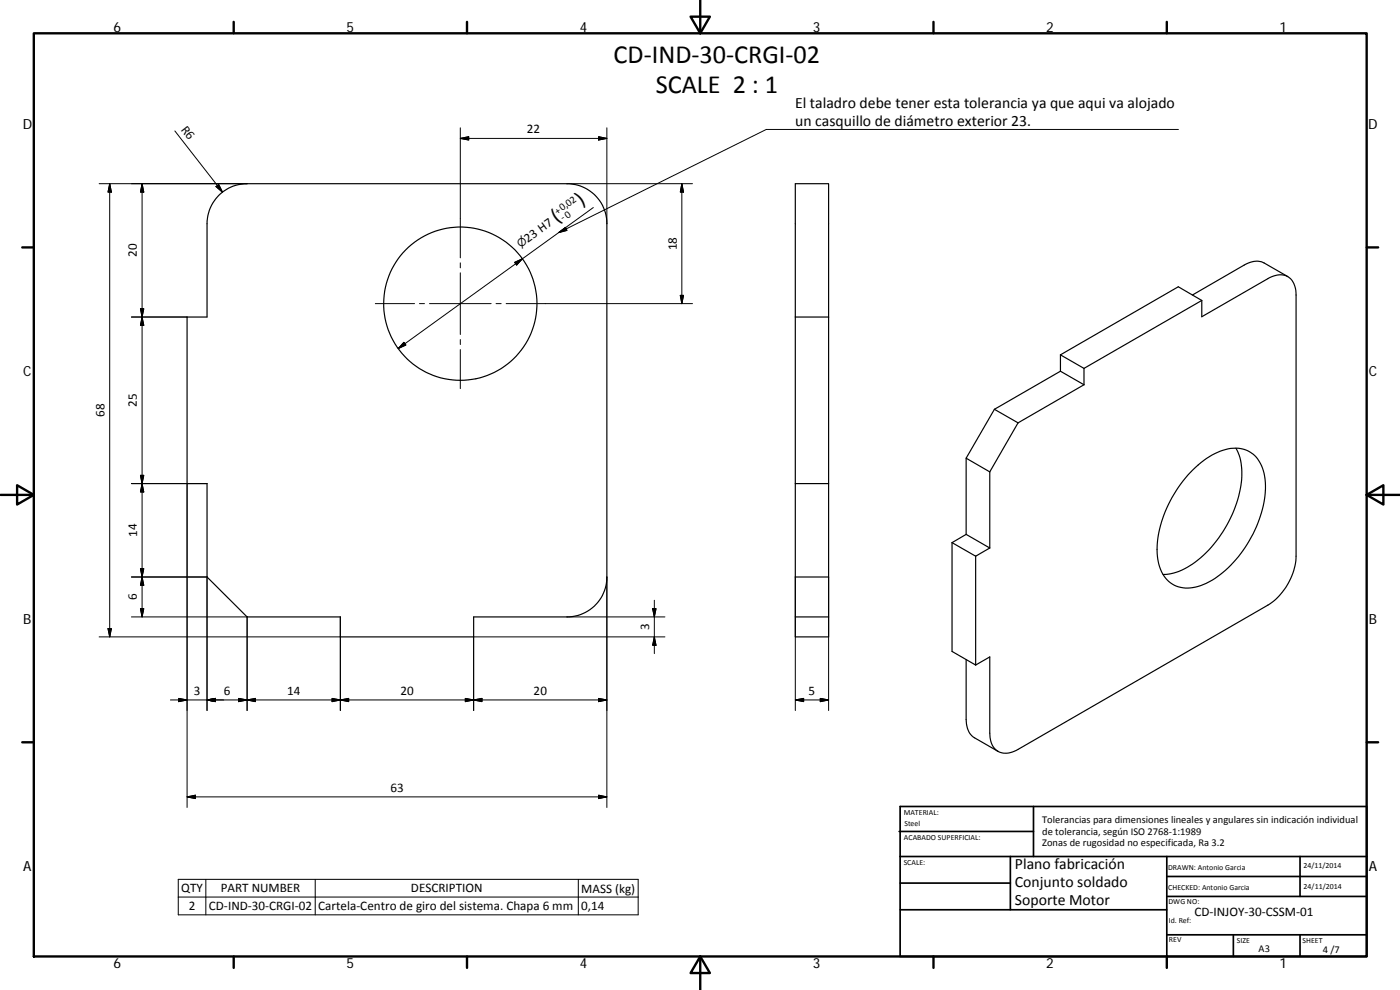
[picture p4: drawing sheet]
<svg xmlns="http://www.w3.org/2000/svg" width="420mm" height="297mm" viewBox="0 0 420 297" stroke-linecap="round" stroke-linejoin="round" font-family="sans-serif">
<g fill="none" stroke="#000" stroke-width=".36">
<path d="M65.9 58.3a12.1 12.1 0 0 1 8.3-3.2h95.9a11.9 11.9 0 0 1 12 12v106a12 12 0 0 1-12 12h-28v6h-40v-6h-27.9l-12.1-12v-28h-6v-50h6v-28a12.1 12.1 0 0 1 3.8-8.8zM238.7 95.1h10M360.7 90.1v4.9l19.8-11.4a5.3 5.3 0 0 1 7.2 .5 7.4 7.4 0 0 1 1.3 4.4v78.4a18.7 18.7 0 0 1-8.5 14.7l-75 43.3a5.4 5.4 0 0 1-7.2-.6 7.3 7.3 0 0 1-1.3-4.3v-22.9l-4.2 2.4M360.7 90.1l-7.1-4.1-35.3 20.5M360.7 90.1l-35.4 20.4M386.5 83l-7.1-4.1a6.1 6.1 0 0 0-6 .6l-15.5 9M318.3 111.4l-19.9 11.4M318.3 106.5v4.9M318.3 106.5l7 4M318.3 111.4l7 4M325.3 115.4l-19.8 11.5M325.3 110.5v4.9"/>
<path d="M290 137.5v22.8M298.4 122.8l7.1 4.1M298.4 122.8l-8.4 14.7 7 4.1M305.5 126.9l-8.5 14.7M370.9 134.5a19.3 19.3 0 0 1 .8 14.5 35.7 35.7 0 0 1-16.3 21.7 14 14 0 0 1-6.4 1.7M238.7 145.1h10M297 141.6v22.8M358 141a19.3 19.3 0 0 1 12.9-6.5 8.6 8.6 0 0 1 8.5 7.5 30 30 0 0 1-5.1 21.2 29 29 0 0 1-14.7 12.7 8.9 8.9 0 0 1-12-7.5 30.8 30.8 0 0 1 5.4-21.2l2-2.9zM238.7 173.1v12h10M238.7 173.1v-118h10v136h-10v-6M238.7 173.1h10M285.7 162.8v32.7l7.1 4"/>
<path d="M285.7 162.8l7.1 4.1M290 160.3l-4.3 2.5M290 160.3l7 4.1M292.8 166.9v32.6M297 164.4l-4.2 2.5M290 197.9v18a6.2 6.2 0 0 0 2.4 5.5l7.1 4"/>
<circle cx="138.1" cy="91.1" r="23"/>
</g>
<g fill="none" stroke="#000" stroke-width=".71">
<path d="M10.1 10h400.1v277h-400.1zM70.1 6.6v3.4M140.2 6.6v3.4M207.3 5h5.8l-2.9 5zM210.2 0v10M280.2 6.6v3.4M350.2 6.6v3.4M6.7 74.2h3.4M410.2 74.2h3.4M.2 148.5h9.9M5.1 145.6l5 2.9-5 2.9zM410.2 148.5l5-2.9v5.8z"/>
<path d="M410.2 148.5h9.9M6.7 222.7h3.4M410.2 222.7h3.4M70.1 287v3.4M140.2 287v3.4M210.2 287l2.9 5h-5.8zM210.2 287v10M280.2 287v3.4M350.2 287v3.4"/>
</g>
<g fill="none" stroke="#000" stroke-width=".51">
<path d="M269.8 249.5h40.4M270.1 257h140.1M270.1 242h140.1v45h-140.1zM303.2 257v16M310.2 242v15M350.2 257v30M390.2 257v12M270.1 273h80.1M270.1 265h33.1M350.2 269h60M350.2 263h60M350.2 280.5h60"/>
<path d="M370.2 280.5v6.5M390.2 280.5v6.5"/>
</g>
<g fill="none" stroke="#000" stroke-width=".3">
<path d="M52.5 39.3l14.3 18.4M138.1 38.4v39M182.1 38.4v28.7M353.7 38.8h-123.7l-62.3 31M29.7 55.1h44.5M32.9 55.1l.5 2.5h-1zM32.9 55.1v136M42.6 55.1v130M42.6 55.1l.5 2.5h-.9zM64.8 56l.8-.6 1.2 2.3zM138.1 41.5l2.6-.5v1zM138.1 41.5h44"/>
<path d="M170.1 55.1h37.7M179.7 41l2.4 .5-2.4 .5zM204.6 55.1v36M204.6 55.1l.5 2.5h-.9zM138.1 78.9v1.5M154.5 78.7l2.3-1.1-1.7 1.9zM167.7 69.8l2-1.6 .4 .9zM178.1 62.3l-58.6 42.3M39.4 95.1h16.7M42.2 92.6h.9l-.5 2.5zM42.6 95.1l.5 2.5h-.9zM112.6 91.1h11.8"/>
<path d="M125.9 91.1h1.5M128.9 91.1h18.5M138.1 81.9v18.5M148.9 91.1h1.5M151.9 91.1h55.9M204.2 88.6h.9l-.5 2.5zM121.2 102.7l.6 .8-2.3 1.1zM138.1 101.9v1.5M138.1 104.9v11.7M39.4 145.1h22.7M42.2 142.6h.9l-.5 2.5zM42.6 145.1l.5 2.5h-.9z"/>
<path d="M56.1 145.1v97.2M39.4 173.1h22.7v40.1M42.2 170.6h.9l-.5 2.5zM42.6 173.1l.5 2.5h-.9zM182.1 173.1v69.2M238.7 173.1v40.1M248.7 173.1v40.1M29.7 191.1h72.4M32.4 188.6h1l-.5 2.5zM39.4 185.1h34.8v28.1M42.2 182.6h.9l-.5 2.5zM102.1 185.1v28.1"/>
<path d="M170.1 185.1h29.4M195.9 182.6h1l-.5 2.5zM196.4 180.1v16M196.4 191.1l.5 2.5h-1zM199.5 191.1h-57.4v22.1M51.1 210h131M53.6 209.6l2.5 .4-2.5 .5zM62.1 210l2.6-.5v1zM71.6 209.6l2.6 .4-2.6 .5zM74.2 210l2.4-.5v1zM99.7 209.6l2.4 .4-2.4 .5zM102.1 210l2.5-.5v1z"/>
<path d="M139.6 209.6l2.5 .4-2.5 .5zM142.1 210l2.5-.5v1zM179.7 209.6l2.4 .4-2.4 .5zM238.7 210l2.5-.5v1zM238.7 210h10M246.2 209.6l2.5 .4-2.5 .5zM56.1 239.1l2.5-.5v1zM56.1 239.1h126M179.7 238.6l2.4 .5-2.4 .5zM53.5 263.8h138v10.7h-138zM53.5 269.2h138M61.8 263.8v10.7"/>
<path d="M94.6 263.8v10.7M173.6 263.8v10.7"/>
</g>
<g fill="#000" stroke="#000" stroke-width=".3">
<path d="M32.9 55.1l.5 2.5h-1zM42.6 55.1l.5 2.5h-.9zM64.8 56l.8-.6 1.2 2.3zM138.1 41.5l2.6-.5v1zM179.7 41l2.4 .5-2.4 .5zM204.6 55.1l.5 2.5h-.9zM154.5 78.7l2.3-1.1-1.7 1.9zM167.7 69.8l2-1.6 .4 .9zM42.2 92.6h.9l-.5 2.5zM42.6 95.1l.5 2.5h-.9zM204.2 88.6h.9l-.5 2.5zM121.2 102.7l.6 .8-2.3 1.1z"/>
<path d="M42.2 142.6h.9l-.5 2.5zM42.6 145.1l.5 2.5h-.9zM42.2 170.6h.9l-.5 2.5zM42.6 173.1l.5 2.5h-.9zM32.4 188.6h1l-.5 2.5zM42.2 182.6h.9l-.5 2.5zM195.9 182.6h1l-.5 2.5zM196.4 191.1l.5 2.5h-1zM53.6 209.6l2.5 .4-2.5 .5zM62.1 210l2.6-.5v1zM71.6 209.6l2.6 .4-2.6 .5zM74.2 210l2.4-.5v1z"/>
<path d="M99.7 209.6l2.4 .4-2.4 .5zM102.1 210l2.5-.5v1zM139.6 209.6l2.5 .4-2.5 .5zM142.1 210l2.5-.5v1zM179.7 209.6l2.4 .4-2.4 .5zM238.7 210l2.5-.5v1zM246.2 209.6l2.5 .4-2.5 .5zM56.1 239.1l2.5-.5v1zM179.7 238.6l2.4 .5-2.4 .5z"/>
</g>
<g font-size="7.9">
<text x="184.2" y="19">CD‐IND‐30‐CRGI‐02</text>
<text x="196.8" y="28">SCALE 2 : 1</text>
</g>
<g font-size="6.3">
<text x="174.4" y="61.8" transform="rotate(-36 174.4 61.8)">)</text>
<text x="167.1" y="67" transform="rotate(-36 167.1 67)">(</text>
</g>
<g font-size="4.7">
<text x="238.6" y="32.3">El taladro debe tener esta tolerancia ya que aqui va alojado</text>
<text x="238.6" y="37.7">un casquillo de diámetro exterior 23.</text>
<text x="304.6" y="260.8">Plano fabricación</text>
<text x="304.6" y="266.2">Conjunto soldado</text>
<text x="304.6" y="271.6">Soporte Motor</text>
</g>
<g font-size="4.2">
<text x="34" y="9.6">6</text>
<text x="104" y="9.6">5</text>
<text x="174" y="9.6">4</text>
<text x="244" y="9.6">3</text>
<text x="314" y="9.6">2</text>
<text x="384" y="9.6">1</text>
<text x="6.8" y="38.7">D</text>
<text x="410.6" y="38.7">D</text>
<text x="7" y="112.9">C</text>
<text x="410.8" y="112.9">C</text>
<text x="7" y="187.1">B</text>
<text x="410.8" y="187.1">B</text>
<text x="7" y="261.3">A</text>
<text x="410.8" y="261.3">A</text>
<text x="34" y="290.4">6</text>
<text x="104" y="290.4">5</text>
<text x="174" y="290.4">4</text>
<text x="244" y="290.4">3</text>
<text x="314" y="290.4">2</text>
<text x="384" y="290.4">1</text>
</g>
<g font-size="3.9">
<text x="54.2" y="38.9" transform="rotate(52 54.2 38.9)">R6</text>
<text x="158.1" y="40">22</text>
<text x="41.1" y="77.1" transform="rotate(-90 41.1 77.1)">20</text>
<text x="158.4" y="72.8" transform="rotate(-36 158.4 72.8)">23 H7</text>
<text x="203.1" y="75.1" transform="rotate(-90 203.1 75.1)">18</text>
<text x="31.4" y="125.1" transform="rotate(-90 31.4 125.1)">68</text>
<text x="41.1" y="122.1" transform="rotate(-90 41.1 122.1)">25</text>
<text x="41.1" y="161.1" transform="rotate(-90 41.1 161.1)">14</text>
<text x="41.1" y="180.1" transform="rotate(-90 41.1 180.1)">6</text>
<text x="194.8" y="189.1" transform="rotate(-90 194.8 189.1)">3</text>
<text x="58.2" y="208.4">3</text>
<text x="67.2" y="208.4">6</text>
<text x="86.2" y="208.5">14</text>
<text x="120.2" y="208.4">20</text>
<text x="160.2" y="208.4">20</text>
<text x="242.7" y="208.4">5</text>
<text x="117.1" y="237.5">63</text>
<text x="54.4" y="267.8">QTY</text>
<text x="66.3" y="267.8">PART NUMBER</text>
<text x="123.3" y="267.8">DESCRIPTION</text>
<text x="174.5" y="267.9">MASS (kg)</text>
<text x="56.7" y="273.1">2</text>
<text x="62.7" y="273.1">CD‐IND‐30‐CRGI‐02</text>
<text x="95.5" y="273.1">Cartela‐Centro de giro del sistema. Chapa 6 mm</text>
<text x="174.5" y="273.1">0,14</text>
<text x="358.5" y="274.9">CD‐INJOY‐30‐CSSM‐01</text>
</g>
<text font-size="3.3" x="156.2" y="74.4" transform="rotate(-36 156.2 74.4)">⌀</text>
<g font-size="3.1">
<text x="167.4" y="64.5" transform="rotate(-36 167.4 64.5)">+0,02</text>
<text x="169" y="66.3" transform="rotate(-36 169 66.3)">‐0</text>
<text x="312.8" y="246.8">Tolerancias para dimensiones lineales y angulares sin indicación individual</text>
<text x="312.8" y="250.4">de tolerancia, según ISO 2768‐1:1989</text>
<text x="312.8" y="254">Zonas de rugosidad no especificada, Ra 3.2</text>
<text x="377.7" y="285.6">A3</text>
<text x="397" y="285.9">4 /7</text>
</g>
<g font-size="2.4">
<text x="271.2" y="244.4">MATERIAL:</text>
<text x="271.3" y="251.9">ACABADO SUPERFICIAL:</text>
<text x="271.4" y="247.9">Steel</text>
<text x="271.2" y="259.7">SCALE:</text>
<text x="350.6" y="260.9">DRAWN: Antonio Garcia</text>
<text x="391.2" y="260.6">24/11/2014</text>
<text x="350.6" y="267">CHECKED: Antonio Garcia</text>
<text x="391.2" y="266.6">24/11/2014</text>
<text x="350.7" y="271.4">DWG NO:</text>
<text x="350.8" y="276.8">Id. Ref:</text>
<text x="350.8" y="282.8">REV</text>
<text x="371.2" y="282.9">SIZE</text>
<text x="390.9" y="282.9">SHEET</text>
</g>
</svg>
